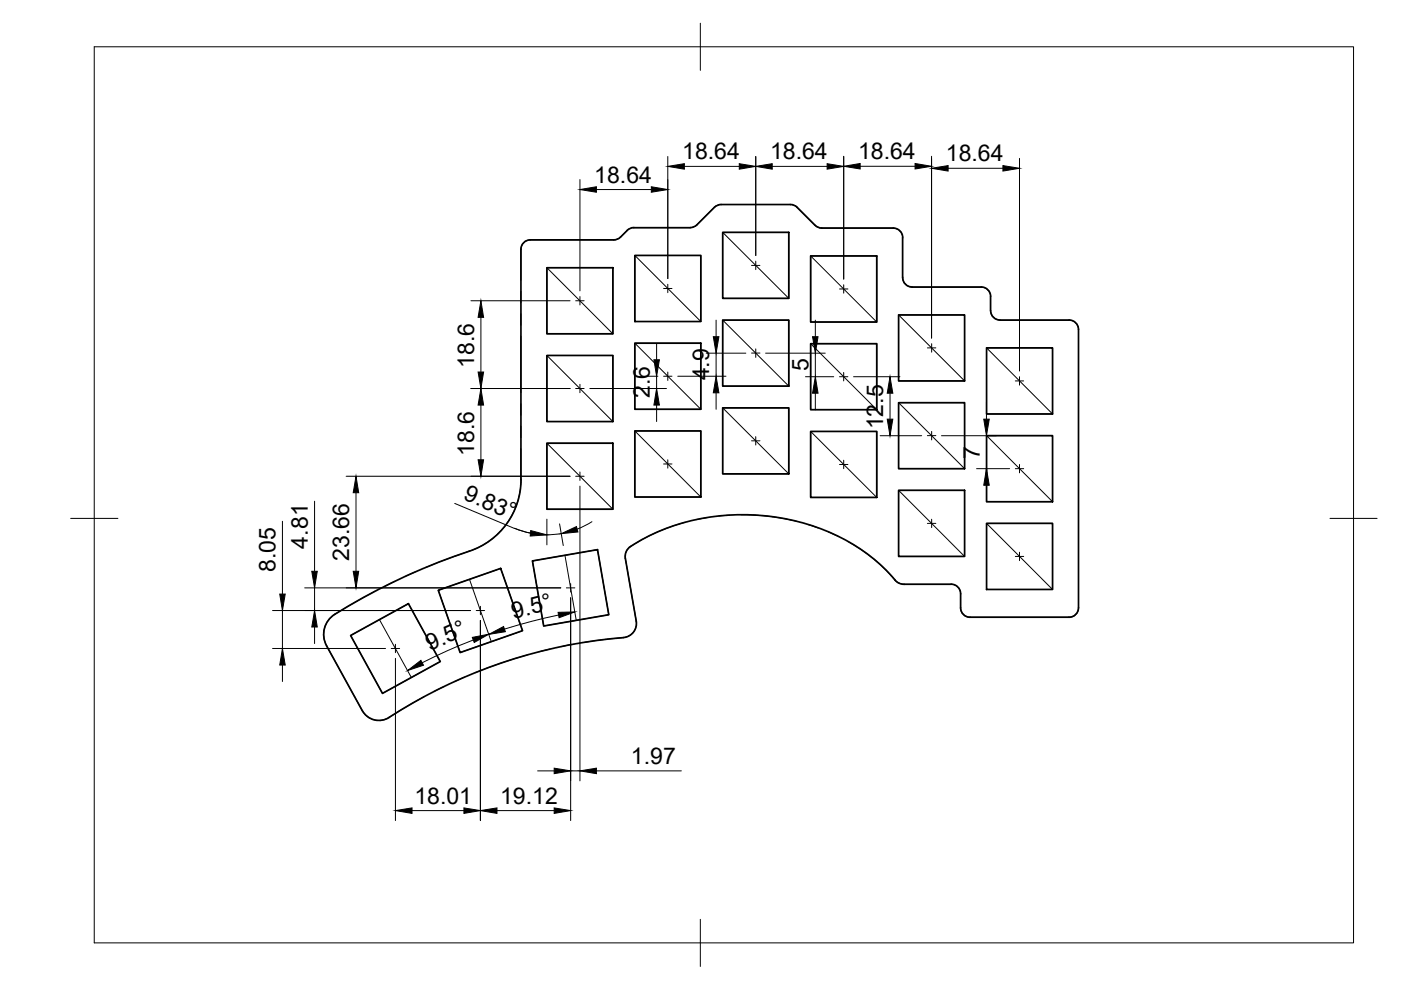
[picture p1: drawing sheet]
<svg xmlns="http://www.w3.org/2000/svg" width="297mm" height="210mm" viewBox="0 0 297 210" stroke-linecap="round" stroke-linejoin="round" font-family="sans-serif">
<!-- layer: Visible -->
<g fill="none" stroke="#000" stroke-width=".36">
<path d="M116 56.8h13.9v14h-13.9zM131.6 50.3l-.7 .4-.8 .2h-17.7a2 2 0 0 0-2 2l.1 48.8a16 16 0 0 1-11 15.2M133 48.8l-1.4 1.5M134.4 48.3h11.9M134.4 48.3l-.8 .1-.6 .4M134.6 54.2h14v14h-14zM147.8 47.7l-.7 .4-.8 .2M152.9 43.4h15.1l1 .5 3.8 3.9M152.9 43.4l-.8 .1-.6 .4-3.8 3.8M153.2 49.3h14v14h-14zM171.9 54.3h14v14h-14zM172.8 47.8l.7 .4 .8 .2"/>
<path d="M174.2 48.4h15.2a2 2 0 0 1 2 2M191.4 50.4v8.5M191.4 58.8a2 2 0 0 0 2 2M116 75.4h13.9v14h-13.9zM134.6 72.8h14v14h-14zM153.2 67.9h14v14h-14zM171.9 72.9h14v14h-14zM190.5 66.8h14v14h-14zM193.4 60.9l14.6-.1a2 2 0 0 1 2 2M209.2 73.8h14v14h-14zM210 62.9v3M210 65.9a2 2 0 0 0 2 2"/>
<path d="M212 67.9h14.7M226.7 67.9a2 2 0 0 1 2 2v59a2 2 0 0 1-2 2h-21a2 2 0 0 1-2-2v-3a2 2 0 0 0-2-2M116 94h13.9v14h-13.9zM134.6 91.4h14v14h-14zM153.2 86.5h14v14h-14zM171.9 91.5h14v14h-14zM190.5 85.4h14v14h-14zM209.2 92.4h14v14h-14zM99.5 116.9a129 129 0 0 0-29.2 13.9 5 5 0 0 0-1.1 6.1l7.6 13.8a4 4 0 0 0 5.7 1.4M112.9 118.9l13.8-2.4 2.4 13.8-13.8 2.4zM190.5 104h14v14h-14zM209.2 111h14v14h-14z"/>
<path d="M74.3 134.7l12.3-6.7 6.7 12.3-12.2 6.7zM92.9 125.2l13.3-4.7 4.6 13.2-13.2 4.7zM134.9 131.7a3 3 0 0 1-2.7 3.5 107.6 107.6 0 0 0-49.7 16.9M201.7 123.9h-10l-.9-.2a4.7 4.7 0 0 1-2.1-2 42.5 42.5 0 0 0-30.9-12.6 43 43 0 0 0-24.5 7.1 2.51 2.51 0 0 0-.7 2.2l2.3 13.3"/>
</g>
<!-- layer: Reference -->
<g fill="none" stroke="#000" stroke-width=".21">
<path d="M110.4 59.4v-6.5a2.02 2.02 0 0 1 2-2l18.1-.1 .8-.3 1.7-1.7 1-.5 12.7-.1 1-.5 4.1-4 1.1-.3h15l.9 .3 4 4.1 1.1 .5 15.5 .1a1.99 1.99 0 0 1 2 2v8.5a2.02 2.02 0 0 0 2 2h14.6a2.02 2.02 0 0 1 2 2v3a2.02 2.02 0 0 0 2 2h14.7a2 2 0 0 1 2 2v11.6M116 56.8h13.9v14zM116 56.8v14h13.9M134.6 54.2h14v14l-14-14v14h14M153.2 49.3h14v14zM153.2 49.3v14h14M159.3 56.3h1.8M160.2 55.4v1.8M171.9 54.3h14v14zM171.9 54.3v14h14M110.4 61.8v2.4M110.4 66.6v2.3"/>
<path d="M110.4 71.3v11.9M116 75.4h13.9v14zM116 75.4v14h13.9M122 63.8h1.8M123 62.9v1.8M134.6 72.8h14v14zM134.6 72.8v14h14M140.7 79.8h1.8M140.7 61.2h1.8M141.6 60.3v1.8M141.6 78.9v1.8M153.2 67.9h14v14z"/>
<path d="M153.2 67.9v14h14M159.3 74.9h1.8M160.2 74v1.8M171.9 72.9h14v14zM171.9 72.9v14h14M178 79.9h1.8M178 61.3h1.8M178.9 60.4v1.8M178.9 79v1.8M190.5 66.8h14v14zM190.5 66.8v14h14M196.6 73.8h1.8"/>
<path d="M197.5 72.9v1.8M209.2 73.8h14v14zM209.2 73.8v14h14M216.2 79.9v1.8M110.4 95.1v6.6a16 16 0 0 1-10.9 15.2l-9.2 3.4M110.4 85.6v2.4M110.4 90.4v2.3M116 94h13.9v14zM116 94v14h13.9M122 82.4h1.8M123 81.5v1.8M134.6 91.4h14v14z"/>
<path d="M134.6 91.4v14h14M140.7 98.4h1.8M141.6 97.5v1.8M153.2 86.5h14v14zM153.2 86.5v14h14M159.3 93.5h1.8M160.2 92.6v1.8M171.9 91.5h14v14zM171.9 91.5v14h14M178 98.5h1.8M178.9 97.6v1.8M190.5 85.4h14v14z"/>
<path d="M190.5 85.4v14h14M196.6 92.4h1.8M197.5 91.5v1.8M209.2 92.4h14v14zM209.2 92.4v14h14M215.3 99.4h1.7M215.3 80.8h1.7M216.2 98.5v1.8M228.7 83.9v2.4M228.7 88.7v2.3M228.7 93.4v11.9M112.9 118.9l13.8-2.4 2.4 13.8-13.8 2.4z"/>
<path d="M119.8 117.7l2.4 13.8M122 101h1.8M123 100.1v1.8M145.3 110.7a39.2 39.2 0 0 0-12 5.4l-.6 1.1-.2 .8 2.4 13.7a3 3 0 0 1-2.7 3.5l-8.6 1M150 109.7l-2.4 .5M154.7 109.2l-2.4 .2M157.1 109.1a48.8 48.8 0 0 1 11.8 1.4M171.2 111.2l2.2 .7M175.6 112.8l2.2 1M179.9 114.9a36.1 36.1 0 0 1 10.1 8.4l.8 .4 .9 .2h10a2 2 0 0 1 2 2v3a1.97 1.97 0 0 0 2 2h21a2 2 0 0 0 2-2v-11.7M190.5 104h14v14zM190.5 104v14h14"/>
<path d="M196.6 111h1.8M197.5 110.1v1.8M209.2 111h14v14l-14-14v14h14M215.3 118h1.7M216.2 117.1v1.8M228.7 107.7v2.4M228.7 112.5v2.3M74.3 134.7l12.3-6.7 6.7 12.3-12.2 6.7zM79.5 125.4l-8.5 4.9a5 5 0 0 0-1.8 6.6l7.6 13.8a4 4 0 0 0 5.7 1.4l7.4-4.4M80.5 131.4l6.7 12.2M83 137.5h1.7M83.8 123.2l-2.2 1.1"/>
<path d="M83.8 136.6v1.8M88.1 121.2l-2.2 1M92.9 125.2l13.3-4.7 4.6 13.2-13.2 4.7zM99.5 122.8l4.7 13.3M101 129.4h1.7M101.9 128.6v1.7M112 138.8h-.1a106.9 106.9 0 0 0-11.2 3.8M116.6 137.6l-2.3 .6M120.1 124.6h1.8M121 123.7v1.8M121.2 136.6l-2.3 .5M94.2 145.5l-2.1 1.1"/>
<path d="M98.5 143.6l-2.2 .9"/>
</g>
<!-- layer: BORDER -->
<path d="M20 9.9h267v190h-267zM148.5 4.9v10M15 109.9h10M282 109.9h10M148.5 194.9v10" fill="none" stroke="#000" stroke-width=".21"/>
<!-- layer: FD_Dimensions -->
<g fill="none" stroke="#000" stroke-width=".21">
<path d="M123 38.1v23.6M141.6 33.2v25.9M145.1 35.3h11.6M160.2 33.2v21M163.7 35.3h11.7M178.9 33.1v26.1M182.4 35.3h11.6M197.5 33.1v38.6M201 35.7h11.6M216.2 33.6v45.1M126.4 40.2h11.7M99.8 63.8h21.1"/>
<path d="M102 67.3v11.6M137.1 79.8h2.4M139.2 72.8v3.5M139.2 79.8v2.6M143.7 79.8h10.2M149.7 74.9h8.4M151.8 67.9v3.5M151.8 74.9v4.9M162.3 74.9h12.7M170.8 79.9h6M172.9 67.9v3.5M172.9 74.9v5"/>
<path d="M181 79.9h9.8M99.8 82.4h21.1M102 85.9v11.6M125.1 82.4h16.2M139.2 85.9v3.5M151.8 83.3v3.5M172.9 83.4v3.5M186.6 92.4h8.8M188.7 83.4v5.5M199.6 92.4h11.6M207.1 99.4h7M209.1 85.4v3.5"/>
<path d="M209.1 92.4v7M59.9 110.5v15.5M66.7 106.3v14.8M73.4 101h47.5M75.5 104.5v16.6M96.4 106.7l12.7 5.3M109.1 112a17.8 17.8 0 0 0 9.9 1.1M109.1 112l3.4 1M116 110.1v5.4M118.6 111.1l.8 4.6M123 103.1v62.5M125.5 110.6l-3.1 1.6"/>
<path d="M209.1 102.9v3.5M57.8 137.5h23.9M57.8 129.4h42M59.9 129.4v8.1M64.6 124.6h54.3M66.7 124.6v4.8M66.7 132.9v3.6M83.8 139.6v34.4M100.4 135.7a109.2 109.2 0 0 0-10.9 4.8M101.9 131.5v42.5M118.4 130.4l-5.8 1.4-5.6 1.6M121 126.7v47.3"/>
<path d="M59.9 141v3.5M87.4 171.9h11M105.4 171.9h12.1M114 163.4h3.5M121 163.4h2M126.4 163.4h18.1"/>
</g>
<g fill="#000" stroke="#000" stroke-width=".21">
<path d="M123 40.2l3.4-.6v1.2zM138.1 39.6l3.5 .6-3.5 .6zM141.6 35.3l3.5-.6v1.2zM156.7 34.7l3.5 .6-3.5 .6zM160.2 35.3l3.5-.6v1.2zM175.4 34.7l3.5 .6-3.5 .6zM178.9 35.3l3.5-.6v1.1zM194 34.7l3.5 .6-3.5 .5zM197.5 35.7l3.5-.6v1.2zM212.6 35.1l3.6 .6-3.6 .6zM102 63.8l.5 3.5h-1.1zM101.4 78.9h1.1l-.5 3.5z"/>
<path d="M138.6 76.3h1.2l-.6 3.5zM151.2 71.4h1.2l-.6 3.5zM172.3 71.4h1.1l-.5 3.5zM102 82.4l.5 3.5h-1.1zM101.4 97.5h1.1l-.5 3.5zM139.2 82.4l.6 3.5h-1.2zM151.8 79.8l.6 3.5h-1.2zM172.9 79.9l.5 3.5h-1.1zM188.7 79.9l.6 3.5h-1.2zM188.1 88.9h1.2l-.6 3.5zM208.6 88.9h1.1l-.6 3.5zM75.5 101l.6 3.5h-1.2z"/>
<path d="M112.5 112.5l3.5 .9-3.6 .3zM119 113.1l3.2-1.5 .3 1.2zM209.1 99.4l.6 3.5h-1.1zM59.3 126h1.2l-.6 3.4zM66.7 129.4l.6 3.5h-1.2zM66.1 121.1h1.2l-.6 3.5zM74.9 121.1h1.2l-.6 3.5zM100.1 135.1l3.5-.6-3.1 1.7zM103.6 134.5l3.2-1.7 .3 1.1zM118.3 129.8l3.6-.1-3.4 1.3zM59.9 137.5l.6 3.5h-1.2zM86.4 142.2l2.8-2.2 .6 1z"/>
<path d="M83.8 171.9l3.6-.6v1.2zM98.4 171.3l3.5 .6-3.5 .6zM101.9 171.9l3.5-.6v1.2zM117.5 162.9l3.5 .5-3.5 .6zM117.5 171.3l3.5 .6-3.5 .6zM123 163.4l3.4-.5v1.1z"/>
</g>
<g font-size="4.9">
<text x="144.7" y="33.8">18.64</text>
<text x="163.3" y="33.8">18.64</text>
<text x="181.9" y="33.8">18.64</text>
<text x="200.6" y="34.2">18.64</text>
<text x="126" y="38.7">18.64</text>
<text x="100.5" y="78" transform="rotate(-90 100.5 78)">18.6</text>
<text x="150.4" y="80.7" transform="rotate(-90 150.4 80.7)">4.9</text>
<text x="171.4" y="78.7" transform="rotate(-90 171.4 78.7)">5</text>
<text x="137.8" y="84.4" transform="rotate(-90 137.8 84.4)">2.6</text>
<text x="187.2" y="91.1" transform="rotate(-90 187.2 91.1)">12.5</text>
<text x="100.5" y="96.6" transform="rotate(-90 100.5 96.6)">18.6</text>
<text x="207.8" y="97.2" transform="rotate(-90 207.8 97.2)">7</text>
<text x="98.1" y="105.8" transform="rotate(23 98.1 105.8)">9.83°</text>
<text x="65.2" y="116.3" transform="rotate(-90 65.2 116.3)">4.81</text>
<text x="74" y="118.9" transform="rotate(-90 74 118.9)">23.66</text>
<text x="58.4" y="121.2" transform="rotate(-90 58.4 121.2)">8.05</text>
<text x="108.9" y="131.2" transform="rotate(-14 108.9 131.2)">9.5°</text>
<text x="91.2" y="138" transform="rotate(-24 91.2 138)">9.5°</text>
<text x="133.8" y="162">1.97</text>
<text x="87.9" y="170.4">18.01</text>
<text x="106" y="170.4">19.12</text>
</g>
</svg>
